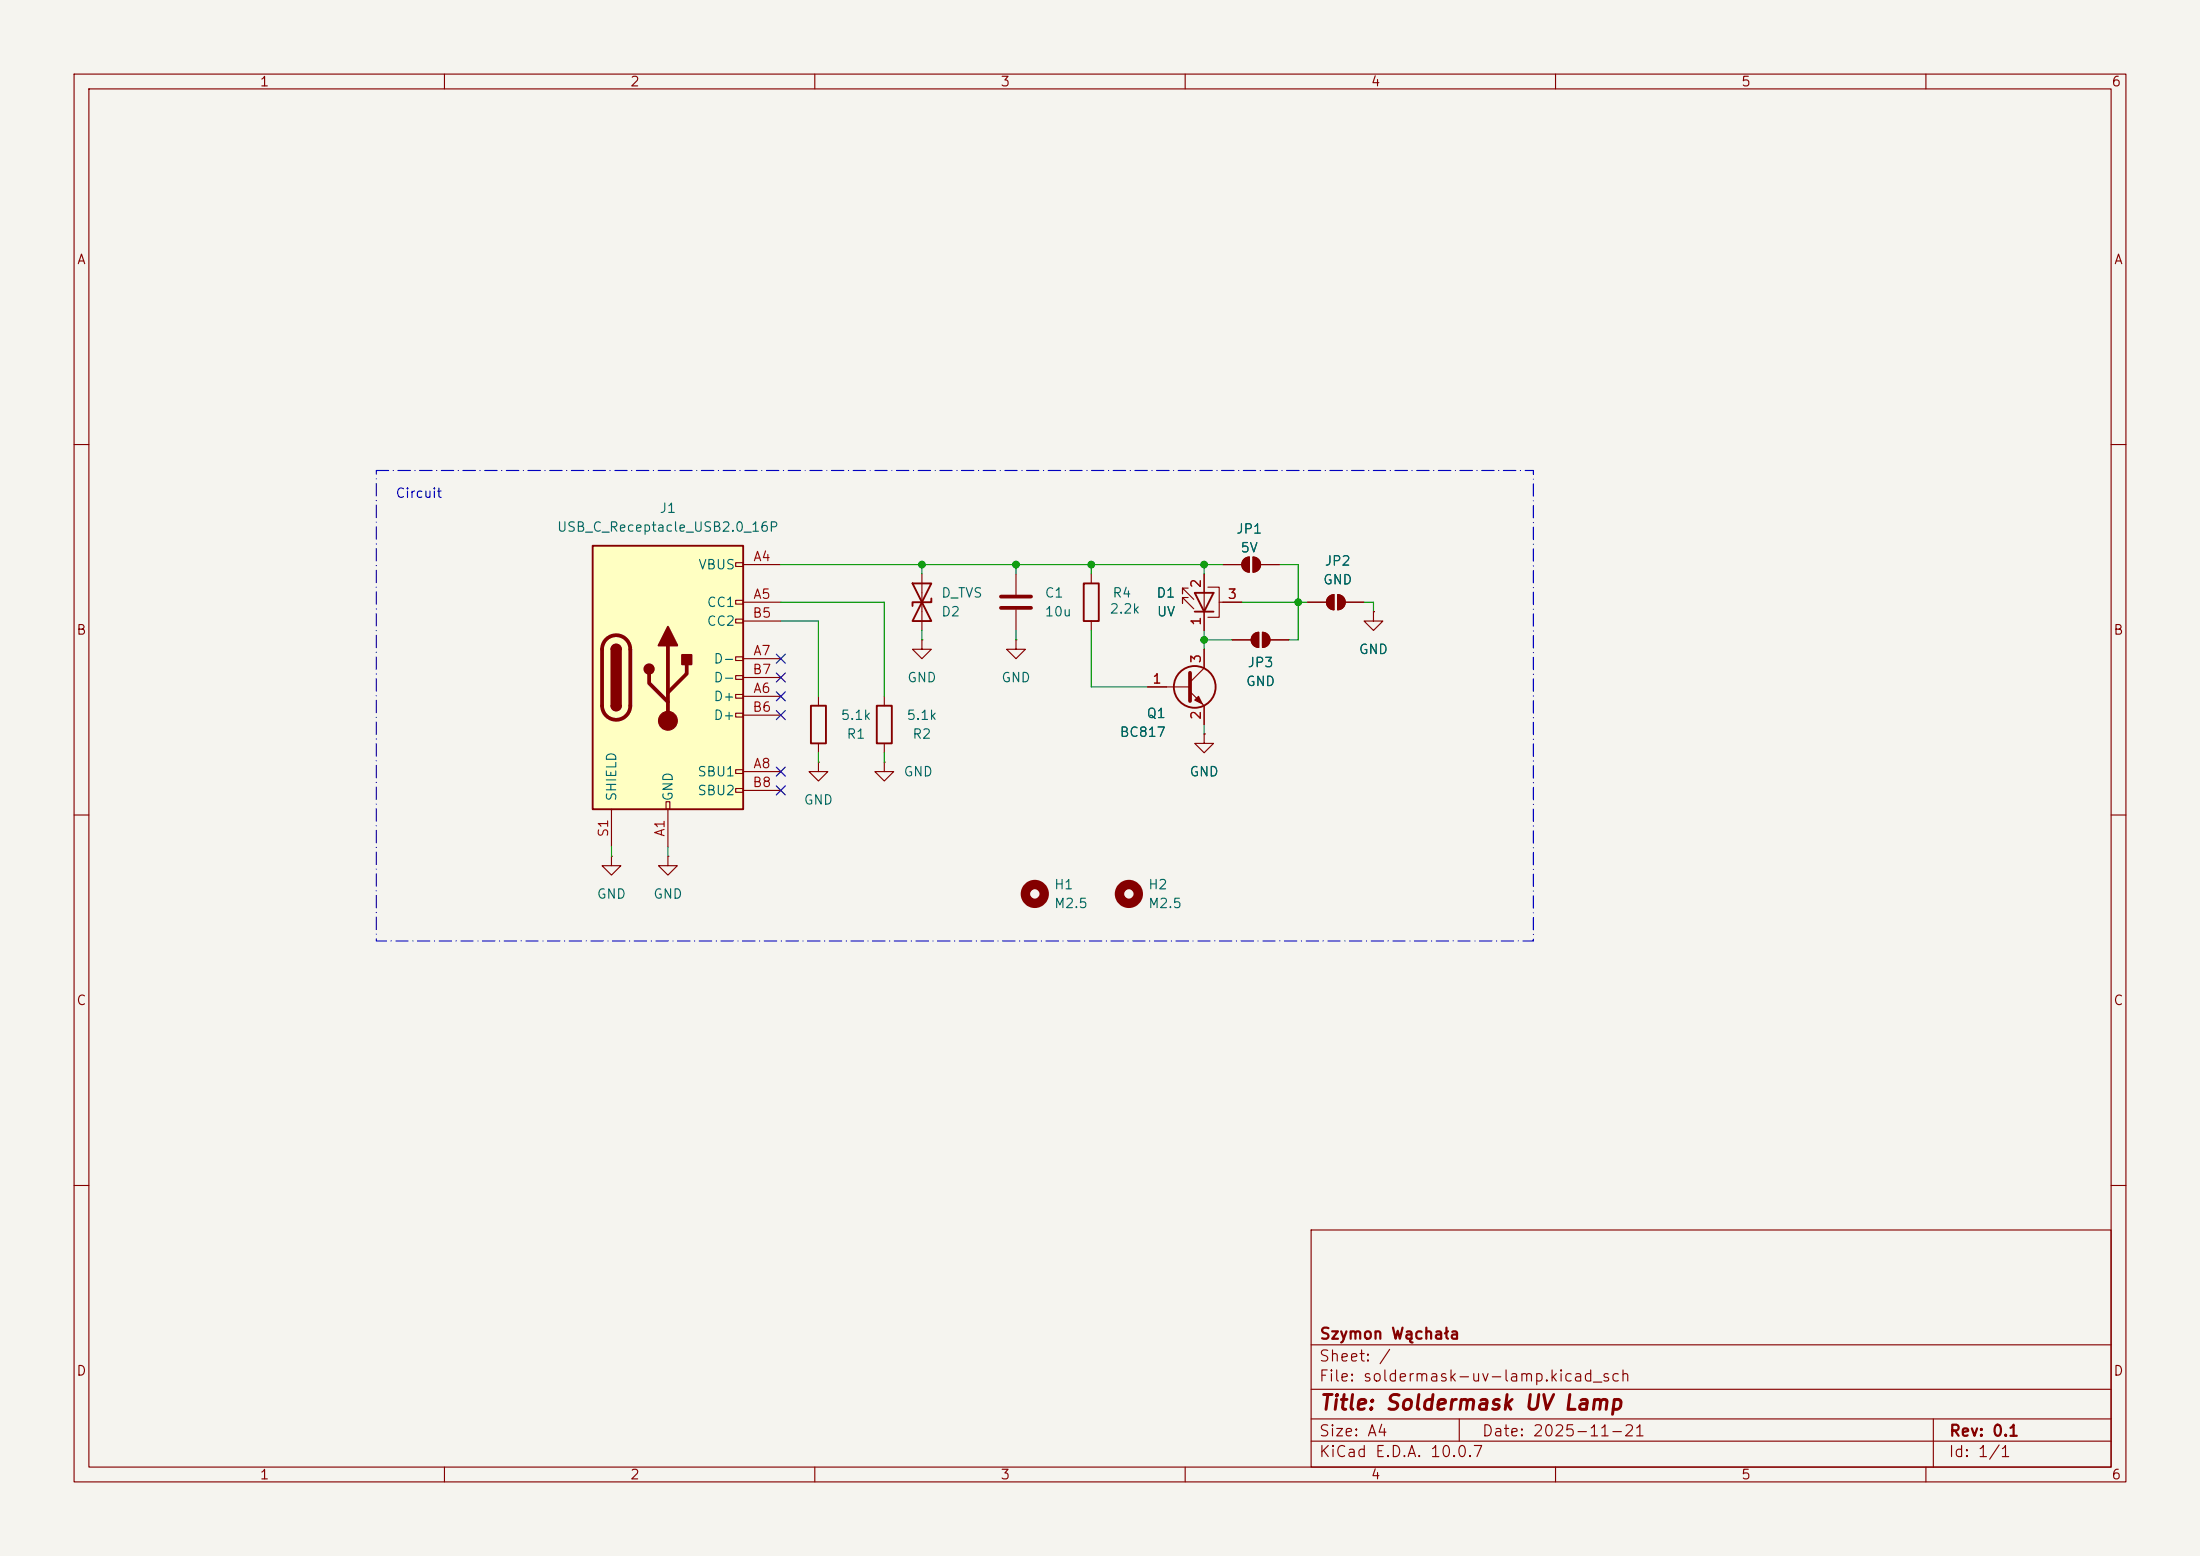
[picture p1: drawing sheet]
<svg xmlns="http://www.w3.org/2000/svg" width="297mm" height="210mm" viewBox="0 0 297 210" stroke-linecap="round" stroke-linejoin="round" font-family="sans-serif">
<path d="M0 0h297v210h-297z" fill="#f5f4ef" stroke="#f5f4ef" stroke-width=".14"/>
<g fill="none" stroke="#840000" stroke-width=".15">
<path d="M10 10h277v190h-277zM12 12h273v186h-273zM60 10v2M110 10v2M160 10v2M210 10v2M260 10v2M10 60h2M124.5 77.5v7.6M160.4 79.4h-.8v.7v-.7l1.6 1.5M162.6 77.5v7.6M163.1 79.2h1.5v4.1h-1.5"/>
<path d="M285 60h2M119.4 94v1.3M124.5 86.4v1.2h1.2l-1.2 1.3-1.3-1.3h1.3M124.5 86.4h.1M160.4 80.6h-.8v.8v-.8l1.6 1.6M164.6 81.3h3M185.4 82.6v1.2h1.3l-1.3 1.3-1.3-1.3h1.3M185.4 82.6h.1M10 110h2M82.5 115.6v1.2h1.3l-1.3 1.3-1.2-1.3h1.2M82.5 115.6h.1M119.4 102.9v1.2h1.2l-1.2 1.3-1.3-1.3h1.3"/>
<path d="M119.4 102.9h.1M119.4 100.3v1.3M285 110h2M10 160h2M177 166h108v32h-108zM285 160h2M60 198v2M110 198v2M160 198v2M177 194.5h108M177 191.5h108M177 187.5h108"/>
<path d="M177 181.5h108M197 191.5v3M210 198v2M260 198v2M261 191.5v6.5"/>
</g>
<g fill="none" stroke="#840000" stroke-width="1.3">
<circle cx="139.7" cy="120.6" r="1.27"/>
<circle cx="152.4" cy="120.6" r="1.27"/>
</g>
<path d="M123.2 78.7h2.5l-2.5 5.1h2.5zM118.4 95.3h2v5h-2zM125.7 80.8v.5h-2.5v.5M161.3 80h2.5l-1.2 2.6zM161.3 82.6h2.5" fill="none" stroke="#840000" stroke-width=".25"/>
<path d="M80 73.7h20.3v35.5h-20.3z" fill="#ffffc2"/>
<g fill="none" stroke="#840000" stroke-width=".15">
<path d="M99.3 75.9h1v.6h-1zM100.3 76.2h5.1M137.2 77.5v2.8M147.3 77.5v1.2M162.6 77.5v2.5M165.1 76.2h2.5M167.9 75.5l.4-.3h.4v2a1.02 1.02 0 0 1-1-.6 1.02 1.02 0 0 1 .2-1.1zM169.2 75.2a1.02 1.02 0 0 1 1 1 1.02 1.02 0 0 1-1 1zM170.2 76.2h2.5M99.3 81h1v.5h-1zM99.3 83.6h1v.5h-1zM99.3 88.6h1v.6h-1z"/>
<path d="M99.3 91.2h1v.5h-1zM99.3 93.7h1v.5h-1zM99.3 96.3h1v.5h-1zM100.3 81.3h5.1M100.3 94h5.1M100.3 88.9h5.1M100.3 83.8h5.1M100.3 96.5h5.1M100.3 91.4h5.1M110.5 94v1.3M137.2 86.4v1.2h1.2l-1.2 1.3-1.3-1.3h1.3M137.2 86.4h.1"/>
<path d="M137.2 82.3v2.8M147.3 83.8v1.3M154.9 92.7h5.8M160.7 93.3l1.9 2v2.5M162.6 99.1v1.2h1.2l-1.2 1.3-1.3-1.3h1.3M162.6 99.1h.1M162.6 87.6v2.6l-1.9 1.9M162.6 82.6v2.5M165.1 81.3h2.5M166.4 86.4h2.5M169.2 85.6l.4-.2 .3-.1v2.1a1.02 1.02 0 0 1-.9-.7 1.02 1.02 0 0 1 .2-1.1zM170.4 85.3a1.02 1.02 0 0 1 1 1.1 1.02 1.02 0 0 1-1 1z"/>
<path d="M171.4 86.4h2.6M176.5 81.3h2.6M179.4 80.6l.3-.3h.4v2a1.02 1.02 0 0 1-.9-.6 1.02 1.02 0 0 1 .2-1.1zM180.6 80.3a1.02 1.02 0 0 1 1 1 1.02 1.02 0 0 1-1 1zM181.6 81.3h2.5M185.4 82.6h.1M82.5 109.2v5.1M89.9 108.2h.5v1h-.5zM90.2 115.6v1.2h1.2l-1.2 1.3-1.3-1.3h1.3M90.2 115.6h.1M90.2 109.2v5.1M99.3 103.9h1v.5h-1z"/>
<path d="M99.3 106.4h1v.5h-1zM100.3 104.1h5.1M100.3 106.7h5.1M110.5 102.9v1.2h1.3l-1.3 1.3-1.3-1.3h1.3M110.5 102.9h.1M110.5 100.3v1.3"/>
</g>
<g fill="none" stroke="#840000" stroke-width=".25">
<path d="M80 73.7h20.3v35.5h-20.3zM146.3 78.7h2v5.1h-2zM82.5 87.6a.64 .64 0 0 1 .7-.6 .64 .64 0 0 1 .6 .6M82.5 95.3a.64 .64 0 0 0 .7 .6 .64 .64 0 0 0 .6-.6M109.5 95.3h2v5h-2z"/>
<circle cx="161.3" cy="92.7" r="2.82"/>
</g>
<path d="M81.8 86.3a1.9 1.9 0 0 1 2.1-.4 1.9 1.9 0 0 1 1.2 1.7v7.7a1.91 1.91 0 0 1-1.9 1.8 1.91 1.91 0 0 1-1.9-1.8v-7.7a1.9 1.9 0 0 1 .5-1.3zM87.6 90.9v1.3l2.6 2.5M90.2 87.1v10.2M92.7 89.7v1.2l-2.5 2.6M135.1 80.5h4.1M135.1 82h4.1M160.7 90.8v3.8" fill="none" stroke="#840000" stroke-width=".51"/>
<g fill="#840000" stroke="#840000" stroke-width=".25">
<path d="M82.5 87.6h1.3v7.7h-1.3z"/>
<path d="M82.7 87.2a.64 .64 0 0 1 .7-.2 .64 .64 0 0 1 .4 .6h-1.3z"/>
<path d="M82.5 95.3h1.3a.64 .64 0 0 1-.6 .6 .64 .64 0 0 1-.7-.6z"/>
<path d="M90.2 84.6l1.2 2.5h-2.5z"/>
<path d="M92.1 88.4h1.2v1.3h-1.2z"/>
<circle cx="87.6" cy="90.3" r=".63"/>
</g>
<g fill="#840000" stroke="#840000" stroke-width=".15">
<path d="M167.9 75.5l.4-.3h.4v2a1.02 1.02 0 0 1-1-.6 1.02 1.02 0 0 1 .2-1.1z"/>
<path d="M169.2 75.2a1.02 1.02 0 0 1 1 1 1.02 1.02 0 0 1-1 1z"/>
<path d="M180.6 80.3a1.02 1.02 0 0 1 1 1 1.02 1.02 0 0 1-1 1z"/>
<path d="M179.4 80.6l.3-.3h.4v2a1.02 1.02 0 0 1-.9-.6 1.02 1.02 0 0 1 .2-1.1z"/>
<path d="M161.8 94l.5 1-1-.5z"/>
<path d="M169.2 85.6l.4-.2 .3-.1v2.1a1.02 1.02 0 0 1-.9-.7 1.02 1.02 0 0 1 .2-1.1z"/>
<path d="M170.4 85.3a1.02 1.02 0 0 1 1 1.1 1.02 1.02 0 0 1-1 1z"/>
<circle cx="90.2" cy="97.3" r="1.27"/>
</g>
<g fill="none" stroke="#009600" stroke-width=".15">
<path d="M105.4 76.2h59.7M124.5 76.2v1.3M137.2 76.2v1.3M147.3 76.2v1.3M162.6 76.2v1.3M172.7 76.2h2.6v10.2h-1.3M105.4 81.3h14v12.7M105.4 83.8h5.1v10.2M124.5 85.1v1.3M137.2 85.1v1.3M147.3 85.1v7.6h7.6M162.6 86.4h3.8"/>
<path d="M162.6 85.1v2.5M162.6 97.8v1.3M167.6 81.3h8.9M184.1 81.3h1.3v1.3M82.5 114.3v1.3M90.2 114.3v1.3M110.5 101.6v1.3M119.4 101.6v1.3"/>
</g>
<path d="M104.8 95.9l1.2 1.2M104.8 93.4l1.2 1.2M104.8 90.8l1.2 1.2M104.8 88.3l1.2 1.2M106 95.9l-1.2 1.2M106 93.4l-1.2 1.2M106 90.8l-1.2 1.2M106 88.3l-1.2 1.2M104.8 106.1l1.2 1.2M104.8 103.5l1.2 1.2M106 106.1l-1.2 1.2M106 103.5l-1.2 1.2" fill="none" stroke="#000084" stroke-width=".15"/>
<path d="M50.8 63.5h156.2v63.5h-156.2z" fill="none" stroke="#0000c2" stroke-width=".15" stroke-dasharray="1.7 .6 0 .6"/>
<g fill="#009600" stroke="#009600" stroke-width=".14">
<circle cx="124.5" cy="76.2" r=".46"/>
<circle cx="137.2" cy="76.2" r=".46"/>
<circle cx="147.3" cy="76.2" r=".46"/>
<circle cx="162.6" cy="76.2" r=".46"/>
<circle cx="162.6" cy="86.4" r=".46"/>
<circle cx="175.3" cy="81.3" r=".46"/>
</g>
<text font-size="2" fill="#840000" x="178" y="190.8">Title: Soldermask UV Lamp</text>
<g font-size="1.5" fill="#840000">
<text x="178" y="184.1">Sheet: /</text>
<text x="178" y="181.1">Szymon Wąchała</text>
<text x="178" y="186.8">File: soldermask-uv-lamp.kicad_sch</text>
<text x="178" y="197">KiCad E.D.A. 10.0.7</text>
<text x="178" y="194.2">Size: A4</text>
<text x="200" y="194.2">Date: 2025-11-21</text>
<text x="263" y="197">Id: 1/1</text>
<text x="263" y="194.2">Rev: 0.1</text>
</g>
<g font-size="1.3" fill="#840000">
<text x="35" y="12">1</text>
<text x="85" y="12">2</text>
<text x="135" y="12">3</text>
<text x="185" y="12">4</text>
<text x="235" y="12">5</text>
<text x="285" y="12">6</text>
<text x="10.3" y="36">A</text>
<text x="285.3" y="36">A</text>
<text x="10.2" y="86">B</text>
<text x="285.2" y="86">B</text>
<text x="10.2" y="136">C</text>
<text x="285.2" y="136">C</text>
<text x="10.2" y="186">D</text>
<text x="285.2" y="186">D</text>
<text x="35" y="200">1</text>
<text x="85" y="200">2</text>
<text x="135" y="200">3</text>
<text x="185" y="200">4</text>
<text x="235" y="200">5</text>
<text x="285" y="200">6</text>
</g>
<text font-size="1.3" fill="#0000c2" x="53.3" y="67.5">Circuit</text>
<g font-size="1.3" fill="#006464">
<text x="89" y="69.5">J1</text>
<text x="75.1" y="72.1">USB_C_Receptacle_USB2.0_16P</text>
<text x="94.2" y="77.2">VBUS</text>
<text x="166.8" y="72.3">JP1</text>
<text x="167.4" y="74.9">5V</text>
<text x="178.7" y="76.7">JP2</text>
<text x="95.3" y="82.2">CC1</text>
<text x="127" y="83.5">D2</text>
<text x="127" y="81">D_TVS</text>
<text x="141" y="81">C1</text>
<text x="141" y="83.5">10u</text>
<text x="149.7" y="83.1">2.2k</text>
<text x="150.1" y="81">R4</text>
<text x="156" y="81">D1</text>
<text x="156.1" y="83.5">UV</text>
<text x="178.5" y="79.2">GND</text>
<text x="95.3" y="84.8">CC2</text>
<text x="96.2" y="89.9">D-</text>
<text x="183.4" y="88.6">GND</text>
<text x="96.2" y="94.9">D+</text>
<text x="96.2" y="92.4">D-</text>
<text x="122.4" y="92.4">GND</text>
<text x="135.1" y="92.4">GND</text>
<text x="168.1" y="92.9">GND</text>
<text x="168.3" y="90.4">JP3</text>
<text x="96.2" y="97.5">D+</text>
<text x="113.4" y="97.5">5.1k</text>
<text x="114.2" y="100">R1</text>
<text x="122.3" y="97.5">5.1k</text>
<text x="123.1" y="100">R2</text>
<text x="151.1" y="99.8">BC817</text>
<text x="154.7" y="97.2">Q1</text>
<text x="94.1" y="105.1">SBU1</text>
<text x="94.1" y="107.6">SBU2</text>
<text x="121.9" y="105.1">GND</text>
<text x="160.5" y="105.1">GND</text>
<text x="83.5" y="108.2" transform="rotate(-90 83.5 108.2)">SHIELD</text>
<text x="91.1" y="108.2" transform="rotate(-90 91.1 108.2)">GND</text>
<text x="108.4" y="108.9">GND</text>
<text x="80.5" y="121.6">GND</text>
<text x="88.1" y="121.6">GND</text>
<text x="142.2" y="120.3">H1</text>
<text x="142.2" y="122.9">M2.5</text>
<text x="154.9" y="120.3">H2</text>
<text x="154.9" y="122.9">M2.5</text>
</g>
<g font-size="1.3" fill="#a90000">
<text x="101.6" y="76.1">A4</text>
<text x="101.5" y="83.7">B5</text>
<text x="101.6" y="81.1">A5</text>
<text x="162.4" y="79.5" transform="rotate(-90 162.4 79.5)">2</text>
<text x="165.6" y="81.1">3</text>
<text x="101.6" y="88.8">A7</text>
<text x="162.4" y="89.6" transform="rotate(-90 162.4 89.6)">3</text>
<text x="162.4" y="84.6" transform="rotate(-90 162.4 84.6)">1</text>
<text x="101.5" y="91.3">B7</text>
<text x="101.6" y="93.8">A6</text>
<text x="155.5" y="92.6">1</text>
<text x="101.5" y="96.4">B6</text>
<text x="162.4" y="97.3" transform="rotate(-90 162.4 97.3)">2</text>
<text x="101.5" y="106.5">B8</text>
<text x="101.6" y="104">A8</text>
<text x="82.4" y="113.1" transform="rotate(-90 82.4 113.1)">S1</text>
<text x="90" y="113" transform="rotate(-90 90 113)">A1</text>
</g>
</svg>
